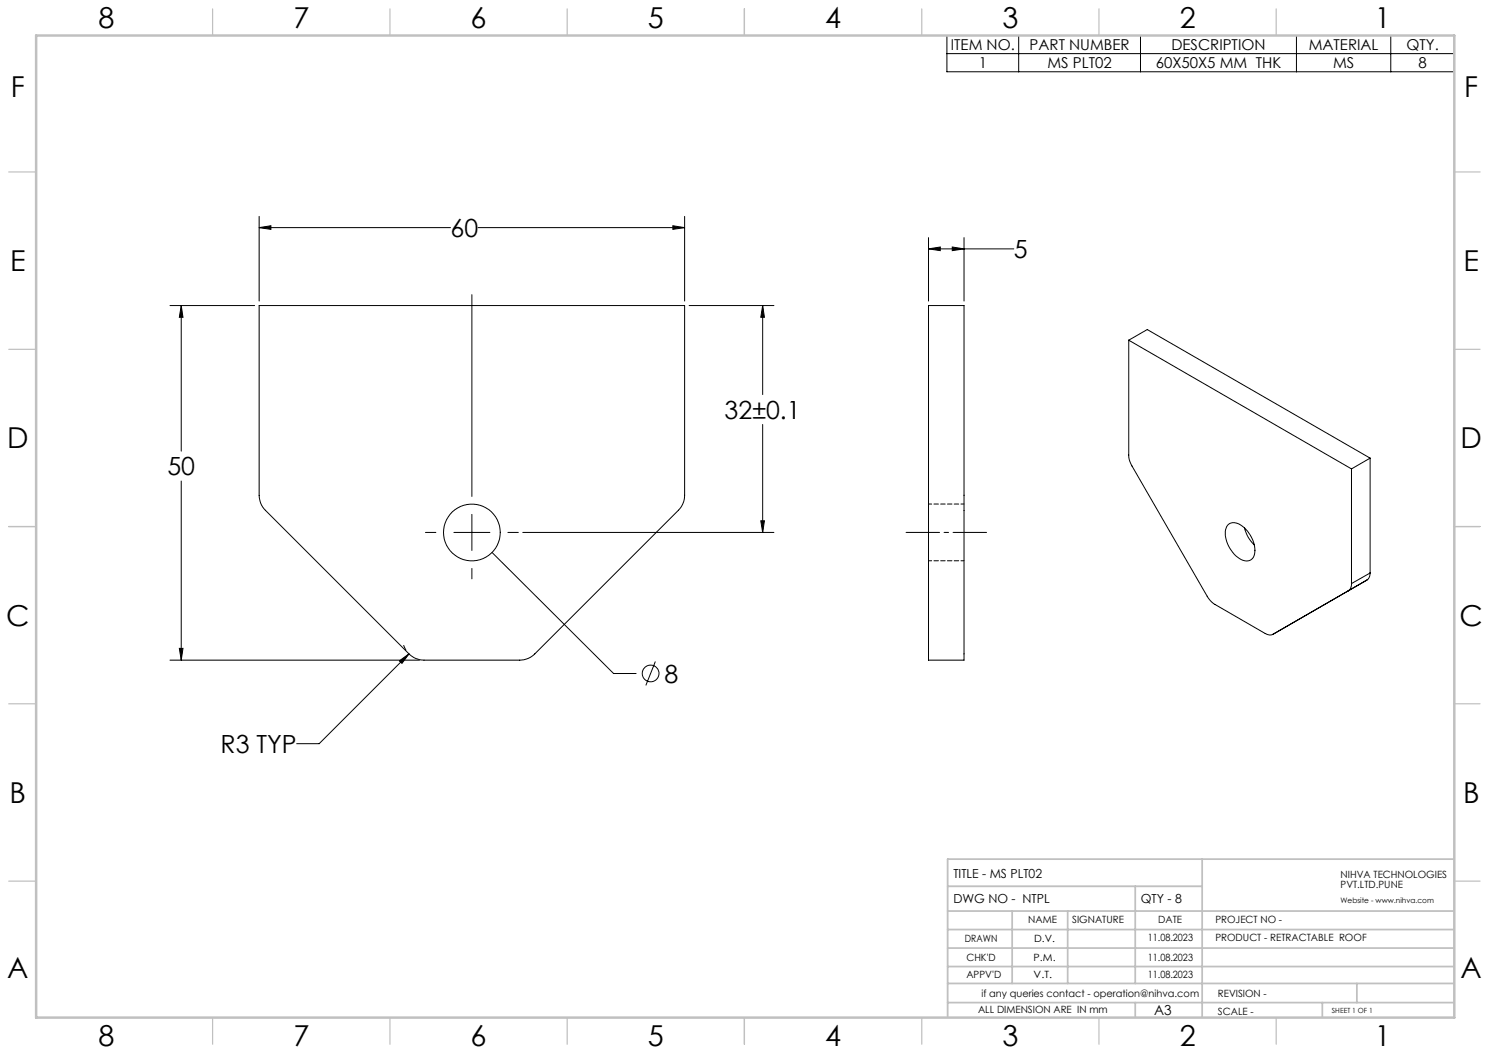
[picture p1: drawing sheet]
<svg xmlns="http://www.w3.org/2000/svg" width="420mm" height="297mm" viewBox="0 0 420 297" stroke-linecap="round" stroke-linejoin="round" font-family="sans-serif">
<g fill="none" stroke="#000" stroke-width=".28">
<path d="M267.1 10h143.1v10.2h-143.1zM267.1 15.1h143.1M287.3 10v10.2M321.7 10v10.2M365.7 10v10.2M392.3 10v10.2M73.1 64.2l3.3-.5v1zM73.1 61v23.9M73.1 64.2h54M134.9 64.2h58.2M189.8 63.7l3.3 .5-3.3 .5zM193.1 61v23.9"/>
<path d="M261.9 70.2l3.3-.5v1zM261.9 67v17.9M261.9 70.2h24.1M268.6 69.7l3.3 .5-3.3 .5zM271.9 67v17.9M47.9 86.2h23.9M51.1 86.2l.5 3.3h-1zM51.1 86.2v41M73.1 86.2h120v53.5a6 6 0 0 1-1.8 4.2l-40.5 40.5a6 6 0 0 1-4.2 1.8h-27a6 6 0 0 1-4.2-1.8l-40.5-40.5a6 6 0 0 1-1.8-4.2zM133.1 83.1v56.9M194.4 86.2h23.9M215.1 86.2l.5 3.3h-1z"/>
<path d="M215.1 86.2v25.1M261.9 86.2h10v100h-10zM318.4 96v32.3a5.9 5.9 0 0 0 .9 3.1l21.7 37.5 1.4 1.4 14.5 8.4a2.16 2.16 0 0 0 2.2 .2M318.4 96l62.8 36.3M318.4 96l5.2-3 62.9 36.2M215.1 119.7v30.5M51.1 135.7v50.5M381.2 132.3v32.3M386.5 129.2l-5.3 3.1M386.5 129.2v32.4M120 150.2h2.9M128 150.2h10.2"/>
<path d="M133.1 145.1v10.2M138.8 155.8l34.3 34.2h6.3M143.3 150.2h2.9M147.5 150.2h70.8M214.6 146.9h1l-.5 3.3zM346.3 148.1a3 3 0 0 1 4.2 .4 8 8 0 0 1 3.1 8.7 2.64 2.64 0 0 1-4 .3 8.5 8.5 0 0 1-3.7-8.6zM351 148.9a10 10 0 0 0 2.8 4.8M133.1 160.3v3M364.3 175.9l-5.2 3M385.6 163.6l-5.3 3a2.07 2.07 0 0 0 .9-2M385.6 163.6l-26.5 15.3M386.5 161.6a2.24 2.24 0 0 1-.9 2"/>
<path d="M386.5 161.6l-5.3 3M47.9 186.2h70.4M50.6 182.9h1l-.5 3.3zM112.6 186.4l2.8-2-2 2.7zM113.8 182l.7 1.4M115.4 184.4l-25.4 25.4h-6.3M184.9 186.6l-2.7 6.7"/>
<circle cx="133.1" cy="150.2" r="8"/>
<circle cx="183.5" cy="189.9" r="2.35"/>
</g>
<path d="M255.6 150.2h22.7" fill="none" stroke="#000" stroke-width=".28" stroke-dasharray="15.2 1.3 1.3 1.3" stroke-dashoffset="5.8"/>
<g fill="none" stroke="#c0c0c0" stroke-width=".35">
<path d="M60 2.5v7.5M110 2.5v7.5M160 2.5v7.5M210 2.5v7.5M260 2.5v7.5M310 2.5v7.5M360 2.5v7.5M2.5 48.5h7.5M410 48.5h7.5M2.5 98.5h7.5M410 98.5h7.5M2.5 148.5h7.5"/>
<path d="M410 148.5h7.5M2.5 198.5h7.5M410 198.5h7.5M2.5 248.5h7.5M410 248.5h7.5M60 287v7.5M110 287v7.5M160 287v7.5M210 287v7.5M260 287v7.5M310 287v7.5M360 287v7.5"/>
</g>
<g fill="none" stroke="#c0c0c0" stroke-width=".5">
<path d="M267.3 257h142.7M267.3 250h71.8M285.5 257v20.4M301.2 257v20.4M320.2 250v27.4M339.1 242.3v44.7M410 242.3h-142.7v44.7M267.3 272.6h142.9M267.3 267.4h142.9M267.3 262.2h142.9M267.3 277.4h142.9M382.7 277.4v5.4"/>
<path d="M267.3 282.8h142.7M320.2 282.8v4.2M373 282.8v4.2"/>
</g>
<path d="M10.2 10h400v277h-400z" fill="none" stroke="#c0c0c0" stroke-width=".7"/>
<path d="M189.8 63.7l3.3 .5-3.3 .5zM73.1 64.2l3.3-.5v1zM51.1 86.2l.5 3.3h-1zM50.6 182.9h1l-.5 3.3zM214.6 146.9h1l-.5 3.3zM215.1 86.2l.5 3.3h-1zM112.6 186.4l.8 .7 2-2.7zM261.9 70.2l3.3-.5v1zM268.6 69.7l3.3 .5-3.3 .5z" fill="#000"/>
<path d="M261.9 158.2h10M271.9 142.2h-10" fill="none" stroke="#000" stroke-width=".28" stroke-dasharray="1.3 .6" stroke-dashoffset=".4"/>
<g font-size="8.1">
<text x="27.8" y="8">8</text>
<text x="82.8" y="8">7</text>
<text x="132.8" y="8">6</text>
<text x="182.8" y="8">5</text>
<text x="232.8" y="8">4</text>
<text x="282.8" y="8">3</text>
<text x="332.8" y="8">2</text>
<text x="387.8" y="8">1</text>
<text x="3" y="27.2">F</text>
<text x="413" y="27.2">F</text>
<text x="2.8" y="76.5">E</text>
<text x="412.8" y="76.5">E</text>
<text x="2" y="126.5">D</text>
<text x="412" y="126.5">D</text>
<text x="1.7" y="176.5">C</text>
<text x="411.7" y="176.5">C</text>
<text x="2.7" y="226.5">B</text>
<text x="412.7" y="226.5">B</text>
<text x="2" y="275.7">A</text>
<text x="412" y="275.7">A</text>
<text x="27.8" y="295">8</text>
<text x="82.8" y="295">7</text>
<text x="132.8" y="295">6</text>
<text x="182.8" y="295">5</text>
<text x="232.8" y="295">4</text>
<text x="282.8" y="295">3</text>
<text x="332.8" y="295">2</text>
<text x="387.8" y="295">1</text>
</g>
<g font-size="7.1">
<text x="127.1" y="66.8">60</text>
<text x="286" y="72.8">5</text>
<text x="204.4" y="118.2">32±0.1</text>
<text x="47.2" y="134.1">50</text>
<text x="187.4" y="192.6">8</text>
<text x="62.2" y="212.4">R3 TYP</text>
</g>
<g font-size="4.2">
<text x="268.2" y="14.1">ITEM NO.</text>
<text x="290.4" y="14.1">PART NUMBER</text>
<text x="330.4" y="14.1">DESCRIPTION</text>
<text x="369.1" y="14.1">MATERIAL</text>
<text x="396.7" y="14.1">QTY.</text>
<text x="276.1" y="19.2">1</text>
<text x="295.5" y="19.2">MS PLT02</text>
<text x="326" y="19.2">60X50X5 MM THK</text>
<text x="376" y="19.2">MS</text>
<text x="400.1" y="19.2">8</text>
</g>
<text font-size="3.9" x="325.5" y="286.4">A3</text>
<g font-size="3.5">
<text x="268.9" y="247.6">TITLE - MS PLT02</text>
<text x="268.9" y="254.8">DWG NO - NTPL</text>
<text x="321.8" y="254.8">QTY - 8</text>
</g>
<g font-size="2.8">
<text x="378.1" y="247.6">NIHVA TECHNOLOGIES</text>
<text x="378.1" y="250.4">PVT.LTD.PUNE</text>
<text x="290" y="260.4">NAME</text>
<text x="302.4" y="260.5">SIGNATURE</text>
<text x="326.7" y="260.5">DATE</text>
<text x="342.8" y="260.5">PROJECT NO -</text>
<text x="272.2" y="265.7">DRAWN</text>
<text x="291.7" y="265.7">D.V.</text>
<text x="323.8" y="265.5">11.08.2023</text>
<text x="342.8" y="265.5">PRODUCT - RETRACTABLE ROOF</text>
<text x="272.6" y="271.1">CHK'D</text>
<text x="272.6" y="275.8">APPV'D</text>
<text x="291.6" y="271.1">P.M.</text>
<text x="291.6" y="275.8">V.T.</text>
<text x="323.8" y="271.1">11.08.2023</text>
<text x="323.8" y="275.8">11.08.2023</text>
<text x="276.8" y="281.1">if any queries contact - operation@nihva.com</text>
<text x="343.5" y="281.1">REVISION -</text>
<text x="275.9" y="285.6">ALL DIMENSION ARE IN mm</text>
<text x="343.5" y="286.4">SCALE -</text>
</g>
<text font-size="2.1" x="378.1" y="254.8">Website - www.nihva.com</text>
<text font-size="2" x="375.7" y="285.6">SHEET 1 OF 1</text>
</svg>
